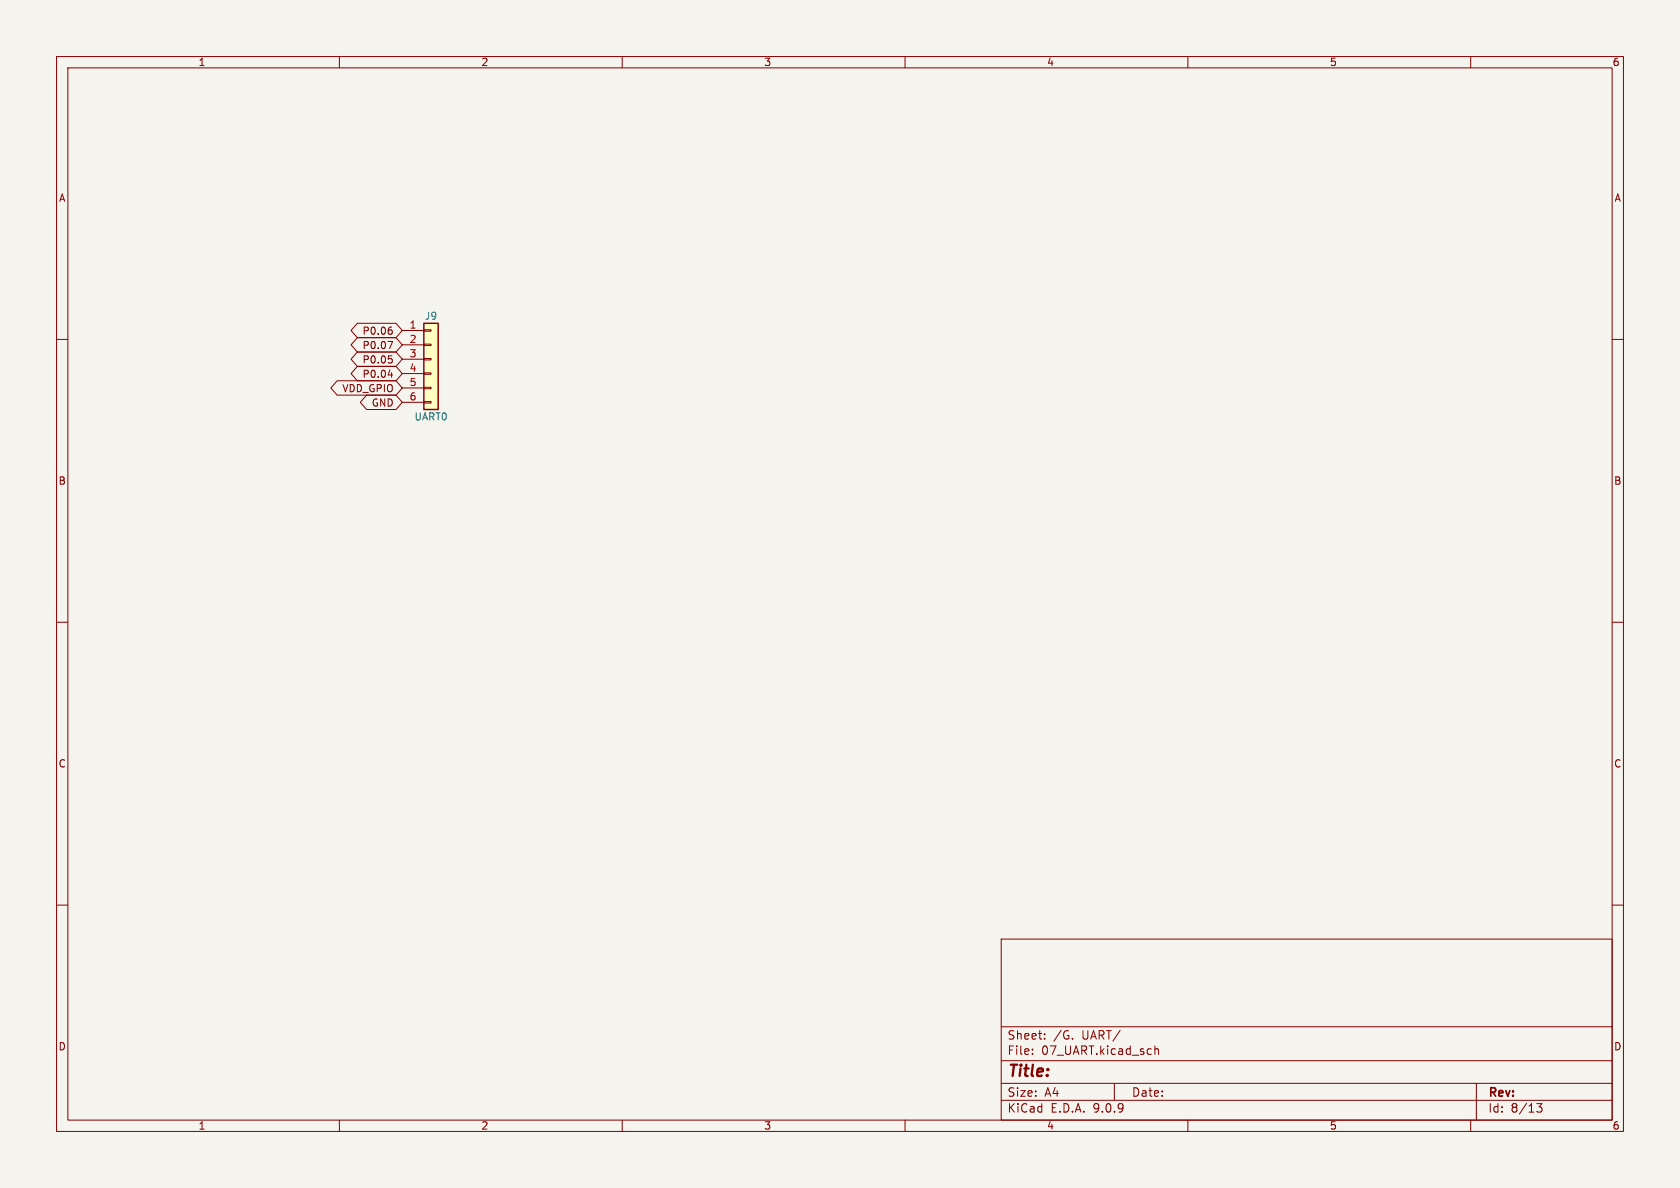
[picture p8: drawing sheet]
<svg xmlns="http://www.w3.org/2000/svg" width="297mm" height="210mm" viewBox="0 0 297 210" stroke-linecap="round" stroke-linejoin="round" font-family="sans-serif">
<path d="M0 0h297v210h-297z" fill="#f5f4ef" stroke="#f5f4ef" stroke-width=".18"/>
<g fill="none" stroke="#840000" stroke-width=".18">
<path d="M10 10h277v190h-277zM12 12h273v186h-273zM60 10v2M110 10v2M160 10v2M210 10v2M260 10v2M10 60h2M285 60h2M10 110h2M285 110h2M10 160h2"/>
<path d="M177 166h108v32h-108zM285 160h2M60 198v2M110 198v2M160 198v2M177 194.5h108M177 191.5h108M177 187.5h108M177 181.5h108M182.5 186.3v.1M182.5 185.5v.1M184.7 183.6v.1"/>
<path d="M184.7 182.8v.1M189.6 183.6v.1M197 191.5v3M204.2 184.9v1.5M204.2 185.5l.2-.1 .3 .1 .1 .9M210 198v2M260 198v2M261 191.5v6.5M271.7 195.1h.9l-.5 .6 .4 .1v.7l-.2 .1-.6-.1"/>
</g>
<path d="M74.9 57.2h2.6v15.2h-2.6z" fill="#ffffc2"/>
<path d="M74.9 57.2h2.6v15.2h-2.6z" fill="none" stroke="#840000" stroke-width=".25"/>
<g fill="none" stroke="#840000" stroke-width=".18">
<path d="M63.2 57.1h6.8l1.1 1.3-1.1 1.3h-6.8l-1.1-1.3zM63.2 59.7h6.8l1.1 1.3-1.1 1.2h-6.8l-1.1-1.2zM69 57.8h.2M69.1 58.3l.2 .2v.3l-.2 .3M71.1 58.4h3.8M74.9 58.3h1.3v.2h-1.3zM59.6 67.3h10.4l1.1 1.3-1.1 1.3h-10.4l-1.1-1.3zM63.2 62.2h6.8l1.1 1.3-1.1 1.3h-6.8l-1.1-1.3zM63.2 64.8h6.8l1.1 1.2-1.1 1.3h-6.8l-1.1-1.3zM64.8 69.8h5.2l1.1 1.3-1.1 1.3h-5.2l-1.1-1.3zM68.6 60.4h.8l-.5 1.2M68.6 66.3h.8"/>
<path d="M68.7 62.9h.6M69.1 63.4l.2 .2v.3l-.2 .3M69.2 65.9v.8M71.1 61h3.8M71.1 63.5h3.8M71.1 66h3.8M71.1 68.6h3.8M71.1 71.1h3.8M74.9 60.8h1.3v.3h-1.3zM74.9 63.4h1.3v.2h-1.3zM74.9 65.9h1.3v.3h-1.3zM74.9 68.5h1.3v.2h-1.3z"/>
<path d="M74.9 71h1.3v.2h-1.3z"/>
</g>
<text font-size="2.8" fill="#840000" x="178" y="190.9">Title:</text>
<g font-size="2.1" fill="#840000">
<text x="178" y="184">Sheet:</text>
<text x="186.2" y="184">/G.</text>
<text x="191.3" y="184">UART/</text>
<text x="178" y="186.7">File:</text>
<text x="184.1" y="186.7">07_UART.kicad_sch</text>
<text x="178" y="196.9">KiCad</text>
<text x="178" y="194.1">Size:</text>
<text x="184.7" y="194.1">A4</text>
<text x="185.7" y="196.9">E.D.A.</text>
<text x="193.3" y="196.9">9.0.9</text>
<text x="200" y="194.1">Date:</text>
<text x="263" y="194.3">Rev:</text>
<text x="263" y="196.9">Id:</text>
<text x="267.1" y="196.9">8/13</text>
</g>
<g font-size="1.8" fill="#840000">
<text x="35" y="11.9">1</text>
<text x="85" y="11.9">2</text>
<text x="135" y="11.9">3</text>
<text x="185" y="11.9">4</text>
<text x="235" y="11.9">5</text>
<text x="285" y="11.9">6</text>
<text x="10.3" y="35.9">A</text>
<text x="285.3" y="35.9">A</text>
<text x="64" y="59.4">P0.06</text>
<text x="64" y="61.9">P0.07</text>
<text x="64" y="64.5">P0.05</text>
<text x="60.4" y="69.5">VDD_GPIO</text>
<text x="64" y="67">P0.04</text>
<text x="65.6" y="72.1">GND</text>
<text x="10.3" y="85.9">B</text>
<text x="285.3" y="85.9">B</text>
<text x="10.3" y="135.9">C</text>
<text x="285.3" y="135.9">C</text>
<text x="10.3" y="185.9">D</text>
<text x="285.3" y="185.9">D</text>
<text x="35" y="199.9">1</text>
<text x="85" y="199.9">2</text>
<text x="135" y="199.9">3</text>
<text x="185" y="199.9">4</text>
<text x="235" y="199.9">5</text>
<text x="285" y="199.9">6</text>
</g>
<g font-size="1.8" fill="#a90000">
<text x="72.3" y="58.2">1</text>
<text x="72.3" y="60.7">2</text>
<text x="72.3" y="63.2">3</text>
<text x="72.3" y="65.8">4</text>
<text x="72.3" y="68.3">5</text>
<text x="72.3" y="70.9">6</text>
</g>
<g font-size="1.8" fill="#006464">
<text x="75" y="56.7">J9</text>
<text x="73.2" y="74.5">UART0</text>
</g>
</svg>
